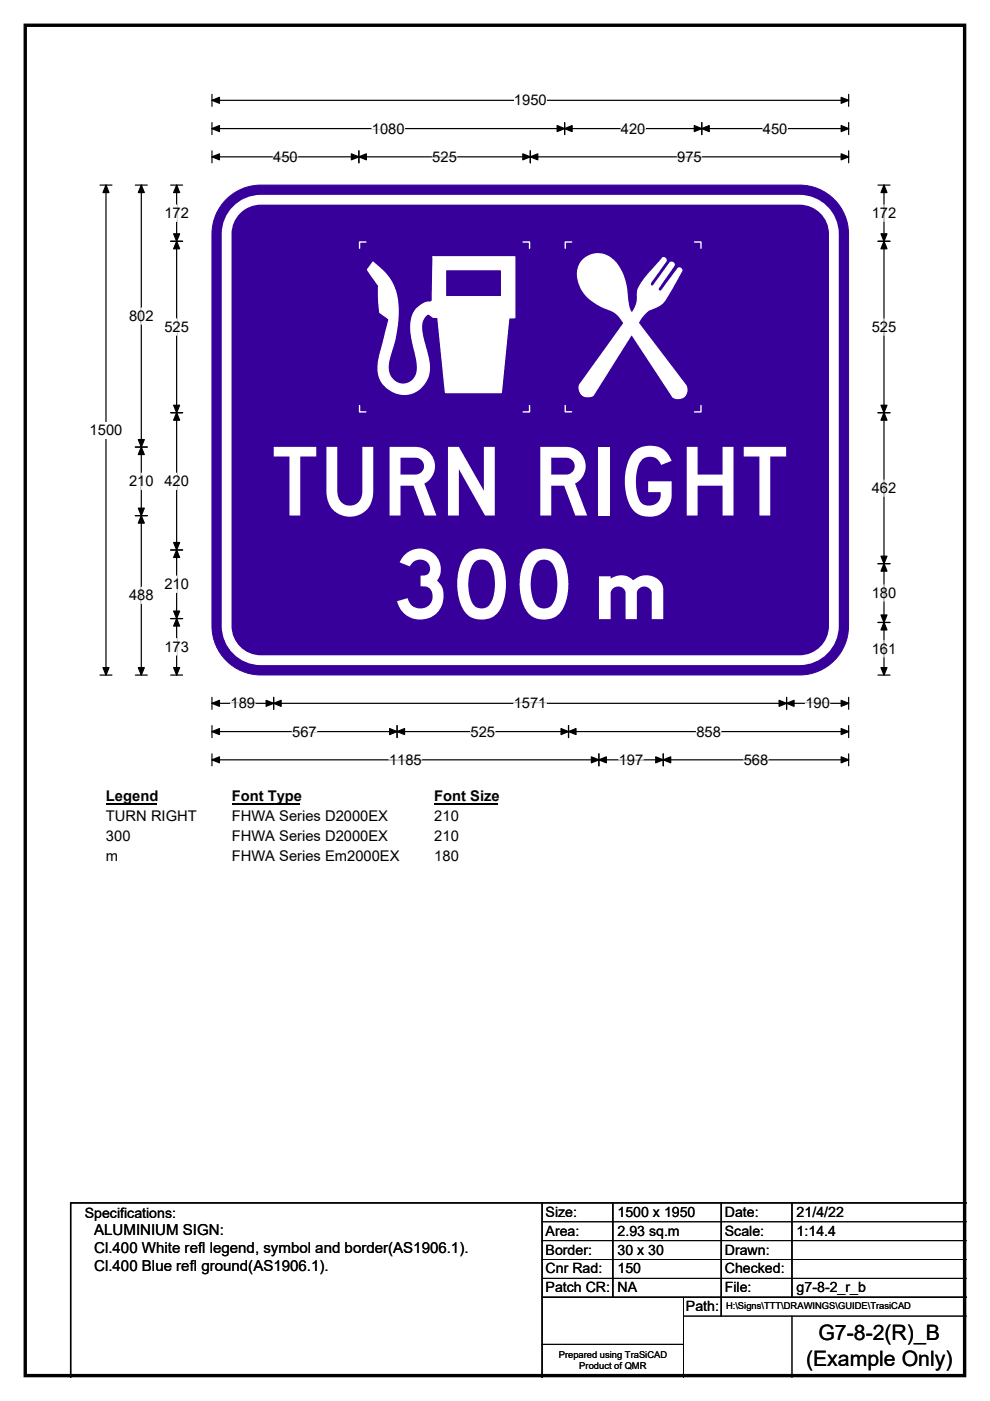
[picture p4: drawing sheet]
<svg xmlns="http://www.w3.org/2000/svg" width="210mm" height="297mm" viewBox="0 0 210 297" stroke-linecap="round" stroke-linejoin="round" font-family="sans-serif">
<path d="M5.4 5.4h199.2v286.3h-199.2z" fill="none" stroke="#000" stroke-width=".72"/>
<path d="M45 21.3h135M45 20v2.5M180 20v2.5" fill="none" stroke="#000" stroke-width=".25"/>
<path d="M45 21.3l1.5-.7v1.3zM178.4 20.6l1.6 .7-1.6 .6z" fill="#000" stroke="#000" stroke-width=".25"/>
<path d="M109 19.5h7v3.5h-7z" fill="#fff"/>
<g fill="none" stroke="#000" stroke-width=".25">
<path d="M21.2 39.2h2.5M22.5 39.2v103.9M45 27.3h135M45 26v2.5M45 32v2.5M45 33.3h135M76.1 32v2.5M112.5 32v2.5M119.8 26v2.5M148.8 26v2.5M180 32v2.5M180 26v2.5"/>
<path d="M21.2 143.1h2.5M45 147.8v2.6M45 153.8v2.6M45 159.8v2.6M45 149.1h135M45 155.1h135M58 147.8v2.6M84.2 153.8v2.6M120.6 153.8v2.6M127 159.8v2.6M140.7 159.8v2.6M166.8 147.8v2.6"/>
<path d="M180 153.8v2.6M180 147.8v2.6M180 159.8v2.6M45 161.1h135"/>
</g>
<g fill="#000" stroke="#000" stroke-width=".25">
<path d="M22.5 39.2l.6 1.6h-1.3zM45 27.3l1.5-.7v1.3zM45 33.3l1.5-.7v1.3zM76.1 33.3l1.6-.7v1.3zM74.5 32.6l1.6 .7-1.6 .6zM110.9 32.6l1.6 .7-1.6 .6zM112.5 33.3l1.6-.7v1.3zM119.8 27.3l1.5-.7v1.3zM118.2 26.6l1.6 .7-1.6 .6zM147.3 26.6l1.5 .7-1.5 .6zM148.8 27.3l1.6-.7v1.3zM178.4 26.6l1.6 .7-1.6 .6z"/>
<path d="M178.4 32.6l1.6 .7-1.6 .6zM21.8 141.5h1.3l-.6 1.6zM45 149.1l1.5-.6v1.3zM45 155.1l1.5-.6v1.2zM58 149.1l1.6-.6v1.3zM56.5 148.5l1.5 .6-1.5 .7zM84.2 155.1l1.6-.6v1.2zM82.6 154.5l1.6 .6-1.6 .6zM119 154.5l1.6 .6-1.6 .6zM120.6 155.1l1.6-.6v1.2zM165.2 148.5l1.6 .6-1.6 .7zM166.8 149.1l1.6-.6v1.3z"/>
<path d="M178.4 148.5l1.6 .6-1.6 .7zM178.4 154.5l1.6 .6-1.6 .6zM45 161.1l1.5-.6v1.2zM127 161.1l1.6-.6v1.2zM125.4 160.5l1.6 .6-1.6 .6zM139.1 160.5l1.6 .6-1.6 .6zM140.7 161.1l1.6-.6v1.2zM178.4 160.5l1.6 .6-1.6 .6z"/>
</g>
<g fill="none" stroke="#fff" stroke-width=".25">
<path d="M57.9 33.3h5.2M78.9 27.3h6.9M91.7 33.3h5.2M131.7 27.3h5.2M143.6 33.3h5.2M161.8 27.3h5.2M48.9 149.1h5.2M62 155.1h5.2M99.8 155.1h5.2M109 149.1h6.9M147.7 155.1h5.2M170.8 149.1h5.2"/>
<path d="M82.5 161.1h7M131.2 161.1h5.2M157.7 161.1h5.2"/>
</g>
<path d="M19 89.5h7v3.4h-7z" fill="#fff"/>
<g fill="none" stroke="#000" stroke-width=".25">
<path d="M28.7 39.2h2.5M30 39.2v103.9M36.2 39.2h2.5M37.5 39.2v103.9M186.2 39.2h2.6M187.5 39.2v103.9M36.2 51.2h2.5M186.2 51.2h2.6M28.7 94.8h2.5M36.2 87.5h2.5M186.2 87.5h2.6M28.7 109.3h2.5"/>
<path d="M36.2 116.6h2.5M186.2 119.5h2.6M36.2 131.1h2.5M186.2 132h2.6M28.7 143.1h2.5M36.2 143.1h2.5M186.2 143.1h2.6"/>
</g>
<g fill="#000" stroke="#000" stroke-width=".25">
<path d="M30 39.2l.6 1.6h-1.3zM37.5 39.2l.6 1.6h-1.3zM187.5 39.2l.6 1.6h-1.2zM37.5 51.2l.6 1.5h-1.3zM36.8 49.6h1.3l-.6 1.6zM187.5 51.2l.6 1.5h-1.2zM186.9 49.6h1.2l-.6 1.6zM30 94.8l.6 1.6h-1.3zM29.3 93.2h1.3l-.6 1.6zM36.8 85.9h1.3l-.6 1.6zM37.5 87.5l.6 1.6h-1.3zM186.9 85.9h1.2l-.6 1.6z"/>
<path d="M187.5 87.5l.6 1.6h-1.2zM29.3 107.7h1.3l-.6 1.6zM30 109.3l.6 1.6h-1.3zM36.8 115h1.3l-.6 1.6zM37.5 116.6l.6 1.6h-1.3zM186.9 117.9h1.2l-.6 1.6zM187.5 119.5l.6 1.6h-1.2zM36.8 129.6h1.3l-.6 1.5zM37.5 131.1l.6 1.6h-1.3zM186.9 130.4h1.2l-.6 1.6zM187.5 132l.6 1.6h-1.2zM29.3 141.5h1.3l-.6 1.6z"/>
<path d="M36.8 141.5h1.3l-.6 1.6zM186.9 141.5h1.2l-.6 1.6z"/>
</g>
<g fill="none" stroke="#fff" stroke-width=".25">
<path d="M37.5 43.5v3.4M187.5 43.5v3.4M30 65.3v3.4M37.5 67.6v3.5M187.5 67.6v3.5M30 100.3v3.5M37.5 100.3v3.5M187.5 101.8v3.4M30 124.5v3.5M37.5 122.1v3.5M37.5 135.4v3.5M187.5 124v3.5"/>
<path d="M187.5 135.8v3.5"/>
</g>
<path d="M22.5 167.1h10.7v3.5h-10.7z" fill="#fff"/>
<path d="M22.5 170.4h10.7" fill="none" stroke="#000" stroke-width=".32"/>
<path d="M49.1 167.1h14.5v3.5h-14.5z" fill="#fff"/>
<path d="M49.1 170.4h14.5" fill="none" stroke="#000" stroke-width=".32"/>
<path d="M92.1 167.1h13.5v3.5h-13.5z" fill="#fff"/>
<path d="M92.1 170.4h13.5" fill="none" stroke="#000" stroke-width=".32"/>
<g fill="#fff">
<path d="M22.5 171.3h19.2v3.5h-19.2z"/>
<path d="M49.1 171.3h33.1v3.5h-33.1z"/>
<path d="M92.1 171.3h5.2v3.5h-5.2z"/>
<path d="M22.5 175.5h5.2v3.5h-5.2z"/>
<path d="M49.1 175.5h33.1v3.5h-33.1z"/>
<path d="M92.1 175.5h5.2v3.5h-5.2z"/>
<path d="M22.5 179.7h2.6v3.5h-2.6z"/>
<path d="M49.1 179.7h35.5v3.5h-35.5z"/>
<path d="M92.1 179.7h5.2v3.5h-5.2z"/>
</g>
<path d="M48.4 41.9a10.3 10.3 0 0 1 6.9-2.7h114.3a10.4 10.4 0 0 1 10.4 10.4v83.1a10.4 10.4 0 0 1-10.4 10.4h-114.3a10.4 10.4 0 0 1-10.3-10.4v-83.1a10.3 10.3 0 0 1 3.4-7.7z" fill-rule="evenodd" fill="#37009b" stroke="#37009b" stroke-width=".21"/>
<path d="M49.8 44.8a7.2 7.2 0 0 1 5.5-2.4h114.3a7.3 7.3 0 0 1 7.3 7.2v83.1a7.3 7.3 0 0 1-7.3 7.3h-114.3a7.3 7.3 0 0 1-7.2-7.3v-83.1a7.2 7.2 0 0 1 1.7-4.8z" fill="none" stroke="#fff" stroke-width="2.1"/>
<path d="M79.1 55.6a12.1 12.1 0 0 1 4.9 6.6 24.2 24.2 0 0 1-1.1 12.6 6 6 0 0 0 .1 5.3 3.1 3.1 0 0 0 3.5 1.2 3.1 3.1 0 0 0 2.1-3.2 27.3 27.3 0 0 0-1.2-6.2v-.2a8.1 8.1 0 0 1 .7-5.8 5.6 5.6 0 0 1 2.3-1.8l1.3-.2 .2-9.4h17.3v12.9h-1.3l-1.6 15.8h-11.8l-1.6-15.9h-1l-.3-.3a.84 .84 0 0 0-.9-.4 .84 .84 0 0 0-.7 .6l-.6 1.5a14.2 14.2 0 0 0 1.1 5.8 7.7 7.7 0 0 1-.3 6.5 5.5 5.5 0 0 1-6.7 2.1 5.5 5.5 0 0 1-3.2-6.3l2.2-9.1-1.9-1.5-.3-2.9v-2.7l-2.3-3.4zM94.5 57.2v5.7h11.9v-5.7z" fill-rule="evenodd" fill="#fff"/>
<path d="M77.6 51.3h-1.3v1.3M79.1 55.6a12.1 12.1 0 0 1 4.9 6.6 24.2 24.2 0 0 1-1.1 12.6 6 6 0 0 0 .1 5.3 3.1 3.1 0 0 0 3.5 1.2 3.1 3.1 0 0 0 2.1-3.2 27.3 27.3 0 0 0-1.2-6.2v-.2a8.1 8.1 0 0 1 .7-5.8 5.6 5.6 0 0 1 2.3-1.8l1.3-.2 .2-9.4h17.3v12.9h-1.3l-1.6 15.8h-11.8l-1.6-15.9h-1l-.3-.3a.84 .84 0 0 0-.9-.4 .84 .84 0 0 0-.7 .6l-.6 1.5a14.2 14.2 0 0 0 1.1 5.8 7.7 7.7 0 0 1-.3 6.5 5.5 5.5 0 0 1-6.7 2.1 5.5 5.5 0 0 1-3.2-6.3l2.2-9.1-1.9-1.5-.3-2.9v-2.7l-2.3-3.4zM94.5 57.2h11.9v5.7h-11.9zM111 51.3h1.3v1.3M76.3 86v1.3h1.3M112.3 86v1.3h-1.3" fill="none" stroke="#fff" stroke-width=".29"/>
<path d="M123.5 55.2a4.7 4.7 0 0 1 7.6 1.2 14.9 14.9 0 0 1 2.1 7.5l.3 1.5 .5 .9 .1 .1 .5-.9a5 5 0 0 0 .6-2.7l.2-1.5a28.8 28.8 0 0 1 4.8-6.2l.4-.4h.3l.3 .1 .1 .4-3.4 4.8 .1 .6h.6l3.6-5 .5 .1 .3 .5-3.4 4.9 .1 .5 .3 .2 .3-.1 3.5-4.8 .4-.1 .4 .3v.3l-.7 1.2a24.4 24.4 0 0 1-3.7 5.9l-.9 .5-1.8 .8-1.4 1.4-.7 1.3 10.1 13.3 .2 1.1-.3 .8a1.62 1.62 0 0 1-1.4 .8l-.7-.1-.6-.3-8.7-13.3-8.2 13-.5 .2-.9 .1a1.66 1.66 0 0 1-1.4-1.2l-.2-.7 .2-.7 9.4-13-1.7-2-1-.7-1.4-.5a10.2 10.2 0 0 1-5.2-4.6 4.9 4.9 0 0 1 .4-5.5z" fill-rule="evenodd" fill="#fff"/>
<path d="M121.2 51.3h-1.3v1.3M123.5 55.2a4.7 4.7 0 0 1 7.6 1.2 14.9 14.9 0 0 1 2.1 7.5l.3 1.5 .5 .9 .1 .1 .5-.9a5 5 0 0 0 .6-2.7l.2-1.5a28.8 28.8 0 0 1 4.8-6.2l.4-.4h.3l.3 .1 .1 .4-3.4 4.8 .1 .6h.6l3.6-5 .5 .1 .3 .5-3.4 4.9 .1 .5 .3 .2 .3-.1 3.5-4.8 .4-.1 .4 .3v.3l-.7 1.2a24.4 24.4 0 0 1-3.7 5.9l-.9 .5-1.8 .8-1.4 1.4-.7 1.3 10.1 13.3 .2 1.1-.3 .8a1.62 1.62 0 0 1-1.4 .8l-.7-.1-.6-.3-8.7-13.3-8.2 13-.5 .2-.9 .1a1.66 1.66 0 0 1-1.4-1.2l-.2-.7 .2-.7 9.4-13-1.7-2-1-.7-1.4-.5a10.2 10.2 0 0 1-5.2-4.6 4.9 4.9 0 0 1 .4-5.5zM147.3 51.3h1.4v1.3M119.9 86v1.3h1.3M148.7 86v1.3h-1.4" fill="none" stroke="#fff" stroke-width=".29"/>
<path d="M115 255v37M130 255v20M153 255v24M168 255v20M205 255h-190v37M115 275h90" fill="none" stroke="#000" stroke-width=".3"/>
<path d="M115 259h90M115 263h90M115 267h90M115 271h90M145 279h60M145 275v17M168 279v13M115 285h30" fill="none" stroke="#000" stroke-width=".21"/>
<g font-size="20.2" fill="#fff">
<text x="57.6" y="109.3">TURN RIGHT</text>
<text x="81.6" y="131.1">300</text>
</g>
<text font-size="17.3" fill="#fff" x="124.5" y="131.3">m</text>
<g font-size="4.5">
<text x="173.6" y="284.2">G7-8-2(R)_B</text>
<text x="171" y="289.6">(Example Only)</text>
</g>
<g font-size="3.2">
<text x="20" y="261.9">ALUMINIUM SIGN:</text>
<text x="20" y="265.7">Cl.400 White refl legend, symbol and border(AS1906.1).</text>
<text x="20" y="269.6">Cl.400 Blue refl ground(AS1906.1).</text>
</g>
<g font-size="3.1">
<text x="109" y="22.3">1950</text>
<text x="78.9" y="28.3">1080</text>
<text x="131.7" y="28.3">420</text>
<text x="161.8" y="28.3">450</text>
<text x="57.9" y="34.3">450</text>
<text x="91.7" y="34.3">525</text>
<text x="143.6" y="34.3">975</text>
<text x="34.9" y="46.2">172</text>
<text x="184.9" y="46.2">172</text>
<text x="27.4" y="68.1">802</text>
<text x="34.9" y="70.4">525</text>
<text x="184.9" y="70.4">525</text>
<text x="19" y="92.2">1500</text>
<text x="27.4" y="103.1">210</text>
<text x="34.9" y="103.1">420</text>
<text x="184.9" y="104.6">462</text>
<text x="34.9" y="124.9">210</text>
<text x="27.4" y="127.3">488</text>
<text x="184.9" y="126.8">180</text>
<text x="34.9" y="138.2">173</text>
<text x="184.9" y="138.6">161</text>
<text x="48.9" y="150.2">189</text>
<text x="109" y="150.2">1571</text>
<text x="170.8" y="150.2">190</text>
<text x="62" y="156.2">567</text>
<text x="99.8" y="156.2">525</text>
<text x="147.7" y="156.2">858</text>
<text x="82.5" y="162.2">1185</text>
<text x="131.2" y="162.2">197</text>
<text x="157.7" y="162.2">568</text>
<text x="22.5" y="169.9">Legend</text>
<text x="49.1" y="169.9">Font Type</text>
<text x="92.1" y="169.9">Font Size</text>
<text x="22.5" y="174.1">TURN RIGHT</text>
<text x="22.5" y="178.3">300</text>
<text x="49.1" y="174.1">FHWA Series D2000EX</text>
<text x="49.1" y="178.3">FHWA Series D2000EX</text>
<text x="92.1" y="174.1">210</text>
<text x="92.1" y="178.3">210</text>
<text x="22.5" y="182.5">m</text>
<text x="49.1" y="182.5">FHWA Series Em2000EX</text>
<text x="92.1" y="182.5">180</text>
</g>
<g font-size="3">
<text x="115.7" y="258">Size:</text>
<text x="131" y="258">1500 x 1950</text>
<text x="153.7" y="258">Date:</text>
<text x="169" y="258">21/4/22</text>
<text x="18" y="258.2">Specifications:</text>
<text x="115.7" y="262">Area:</text>
<text x="131" y="262">2.93 sq.m</text>
<text x="153.7" y="262">Scale:</text>
<text x="169" y="262">1:14.4</text>
<text x="115.7" y="266">Border:</text>
<text x="115.7" y="270">Cnr Rad:</text>
<text x="131" y="266">30 x 30</text>
<text x="131" y="270">150</text>
<text x="153.7" y="266">Drawn:</text>
<text x="153.7" y="270">Checked:</text>
<text x="115.7" y="274">Patch CR:</text>
<text x="131" y="274">NA</text>
<text x="153.7" y="274">File:</text>
<text x="169" y="274">g7-8-2_r_b</text>
<text x="145.5" y="278">Path:</text>
</g>
<g font-size="2">
<text x="154" y="277.6">H:\Signs\TTT\DRAWINGS\GUIDE\TrasiCAD</text>
<text x="118.5" y="287.8">Prepared using TraSiCAD</text>
<text x="122.9" y="290.2">Product of QMR</text>
</g>
</svg>
